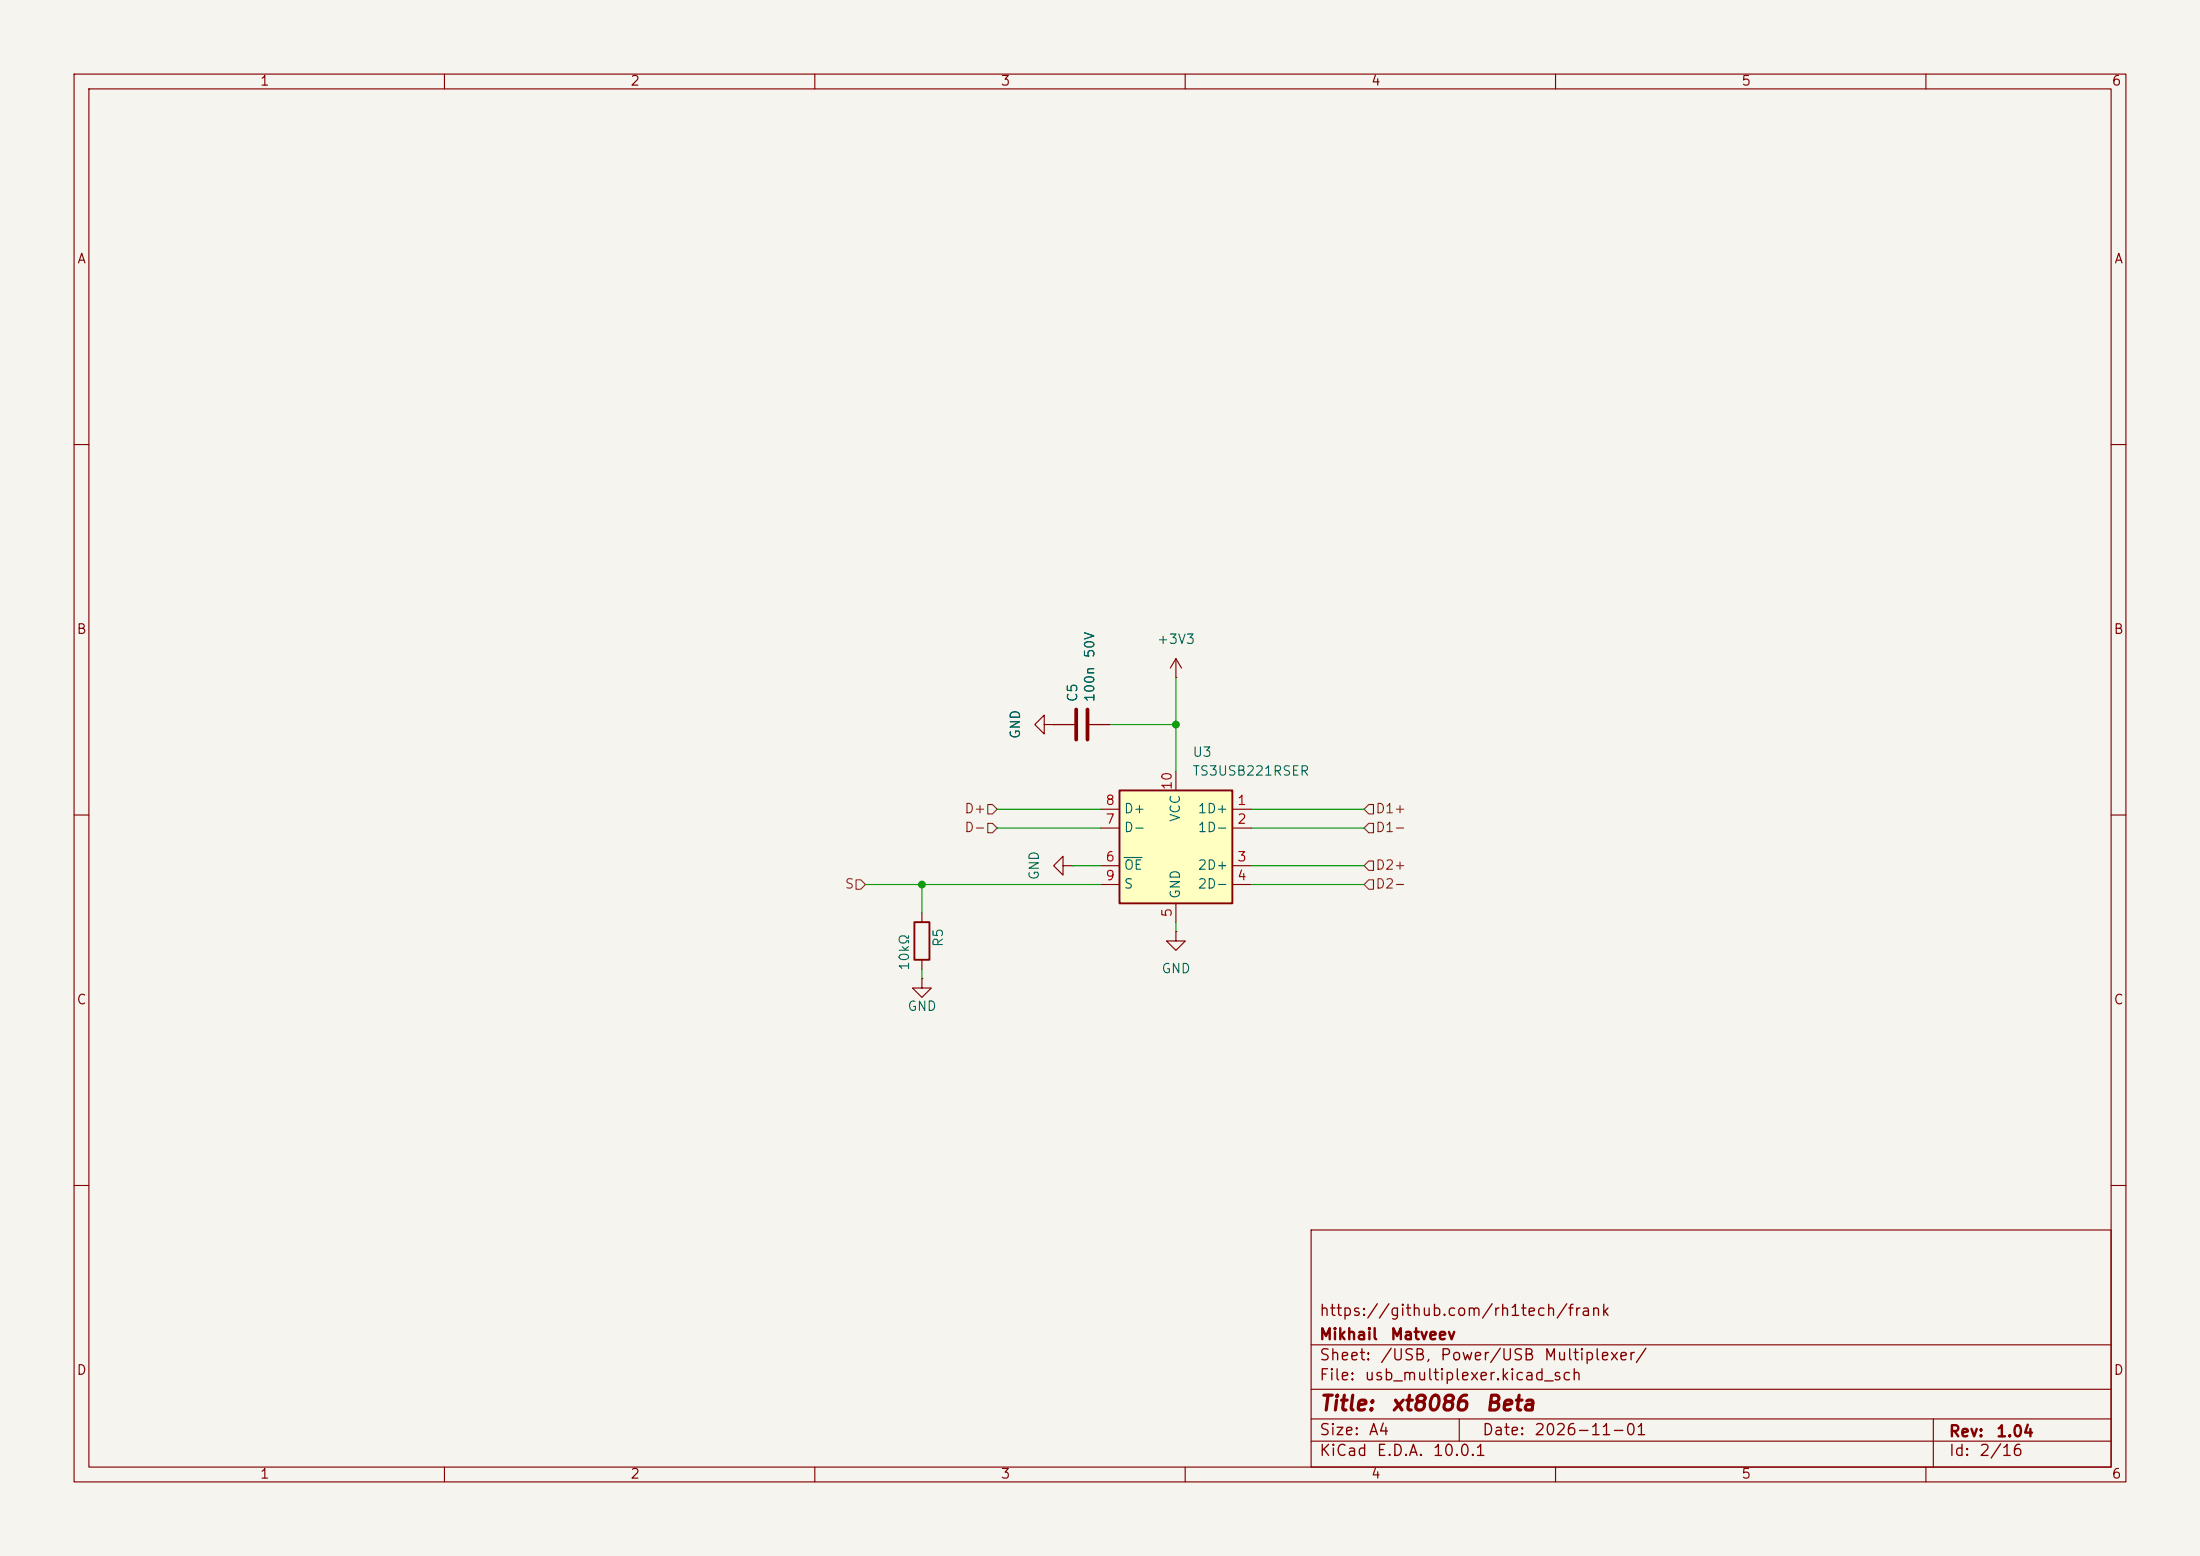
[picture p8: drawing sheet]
<svg xmlns="http://www.w3.org/2000/svg" width="297mm" height="210mm" viewBox="0 0 297 210" stroke-linecap="round" stroke-linejoin="round" font-family="sans-serif">
<path d="M0 0h297v210h-297z" fill="#f5f4ef" stroke="#f5f4ef" stroke-width=".14"/>
<g fill="none" stroke="#840000" stroke-width=".15">
<path d="M10 10h277v190h-277zM12 12h273v186h-273zM60 10v2M110 10v2M160 10v2M210 10v2M260 10v2M10 60h2M285 60h2M141 97.8v-1.3l-1.3 1.3 1.3 1.3v-1.3h1.2M142.2 97.8h.1M10 110h2"/>
<path d="M285 110h2M10 160h2M177 166h108v32h-108zM285 160h2M60 198v2M110 198v2M160 198v2M177 194.5h108M177 191.5h108M177 187.5h108M177 181.5h108M197 191.5v3"/>
<path d="M210 198v2M260 198v2M261 191.5v6.5"/>
</g>
<path d="M151.1 106.7h15.3v15.2h-15.3z" fill="#ffffc2"/>
<path d="M151.1 106.7h15.3v15.2h-15.3zM123.4 124.5h2.1v5h-2.1z" fill="none" stroke="#840000" stroke-width=".25"/>
<g fill="none" stroke="#840000" stroke-width=".15">
<path d="M142.2 97.8h.1M142.2 97.8h2.8M147.1 97.8h2.8M158.7 91.4h.1M158.7 88.9v2.5M158.7 88.9l-.7 1.3M158.7 88.9l.8 1.3M143.5 116.8v-1.2l-1.3 1.2 1.3 1.3v-1.3h1.3M144.8 116.8h.1M148.6 109.2h2.5M148.6 111.8h2.5M148.6 116.8h2.5"/>
<path d="M148.6 119.4h2.5M158.7 104.1v2.6M166.4 109.2h2.5M166.4 111.8h2.5M166.4 116.8h2.5M166.4 119.4h2.5M124.5 132.1v1.3h1.2l-1.2 1.2-1.3-1.2h1.3M124.5 132.1h.1M124.5 123.2v1.3M124.5 129.5v1.3M158.7 125.7v1.3h1.3l-1.3 1.3-1.2-1.3h1.2M158.7 125.7h.1"/>
<path d="M158.7 121.9v2.6"/>
</g>
<path d="M151.8 115.7h2.4" fill="none" stroke="#006464" stroke-width=".15"/>
<path d="M145.3 95.8v4M146.8 95.8v4" fill="none" stroke="#840000" stroke-width=".51"/>
<path d="M115.6 118.7h.6l.6 .7-.6 .6h-.6zM133.3 111.1h.7l.6 .7-.6 .6h-.7zM133.3 108.6h.7l.6 .6-.6 .7h-.7zM184.8 118.7h.6v1.3h-.6l-.7-.6zM184.8 111.1h.6v1.3h-.6l-.7-.6zM184.8 108.6h.6v1.3h-.6l-.7-.7zM184.8 116.2h.6v1.3h-.6l-.7-.7z" fill="none" stroke="#725600" stroke-width=".15"/>
<g fill="none" stroke="#009600" stroke-width=".15">
<path d="M149.9 97.8h8.8M158.7 91.4v12.7M116.8 119.4h31.8M124.5 119.4v3.8M134.6 109.2h14M134.6 111.8h14M144.8 116.8h3.8M168.9 119.4h15.2M168.9 109.2h15.2M168.9 111.8h15.2M168.9 116.8h15.2M124.5 130.8v1.3"/>
<path d="M158.7 124.5v1.2"/>
</g>
<g fill="#009600" stroke="#009600" stroke-width=".14">
<circle cx="124.5" cy="119.4" r=".46"/>
<circle cx="158.7" cy="97.8" r=".46"/>
</g>
<g font-size="2" fill="#840000">
<text x="178" y="190.9">Title:</text>
<text x="187.7" y="190.9">xt8086</text>
<text x="200.4" y="190.9">Beta</text>
</g>
<g font-size="1.5" fill="#840000">
<text x="178" y="178">https://github.com/rh1tech/frank</text>
<text x="178" y="184">Sheet:</text>
<text x="178" y="181.2">Mikhail</text>
<text x="186.2" y="184">/USB,</text>
<text x="187.6" y="181.2">Matveev</text>
<text x="194.3" y="184">Power/USB</text>
<text x="208.3" y="184">Multiplexer/</text>
<text x="178" y="186.7">File:</text>
<text x="184.1" y="186.7">usb_multiplexer.kicad_sch</text>
<text x="178" y="196.9">KiCad</text>
<text x="178" y="194.1">Size:</text>
<text x="184.7" y="194.1">A4</text>
<text x="185.7" y="196.9">E.D.A.</text>
<text x="193.3" y="196.9">10.0.1</text>
<text x="200" y="194.1">Date:</text>
<text x="207" y="194.1">2026-11-01</text>
<text x="263" y="194.3">Rev:</text>
<text x="263" y="196.9">Id:</text>
<text x="267.1" y="196.9">2/16</text>
<text x="269.4" y="194.3">1.04</text>
</g>
<g font-size="1.3" fill="#840000">
<text x="35" y="11.9">1</text>
<text x="85" y="11.9">2</text>
<text x="135" y="11.9">3</text>
<text x="185" y="11.9">4</text>
<text x="235" y="11.9">5</text>
<text x="285" y="11.9">6</text>
<text x="10.3" y="35.9">A</text>
<text x="285.3" y="35.9">A</text>
<text x="10.3" y="85.9">B</text>
<text x="285.3" y="85.9">B</text>
<text x="10.3" y="135.9">C</text>
<text x="285.3" y="135.9">C</text>
<text x="10.3" y="185.9">D</text>
<text x="285.3" y="185.9">D</text>
<text x="35" y="199.9">1</text>
<text x="85" y="199.9">2</text>
<text x="135" y="199.9">3</text>
<text x="185" y="199.9">4</text>
<text x="235" y="199.9">5</text>
<text x="285" y="199.9">6</text>
</g>
<g font-size="1.3" fill="#006464">
<text x="148.1" y="88.9" transform="rotate(-90 148.1 88.9)">50V</text>
<text x="156.1" y="87.2">+3V3</text>
<text x="145.7" y="94.9" transform="rotate(-90 145.7 94.9)">C5</text>
<text x="148.1" y="94.9" transform="rotate(-90 148.1 94.9)">100n</text>
<text x="138" y="99.8" transform="rotate(-90 138 99.8)">GND</text>
<text x="160.9" y="102.5">U3</text>
<text x="160.9" y="105">TS3USB221RSER</text>
<text x="151.6" y="112.6">D-</text>
<text x="151.6" y="110.1">D+</text>
<text x="159.6" y="111" transform="rotate(-90 159.6 111)">VCC</text>
<text x="161.6" y="110.1">1D+</text>
<text x="161.6" y="112.6">1D-</text>
<text x="140.6" y="118.9" transform="rotate(-90 140.6 118.9)">GND</text>
<text x="151.6" y="117.7">OE</text>
<text x="161.6" y="117.7">2D+</text>
<text x="151.6" y="120.2">S</text>
<text x="159.6" y="121.4" transform="rotate(-90 159.6 121.4)">GND</text>
<text x="161.6" y="120.2">2D-</text>
<text x="123" y="131.1" transform="rotate(-90 123 131.1)">10kΩ</text>
<text x="127.6" y="127.9" transform="rotate(-90 127.6 127.9)">R5</text>
<text x="156.7" y="131.7">GND</text>
<text x="122.4" y="136.8">GND</text>
</g>
<g font-size="1.3" fill="#a90000">
<text x="158.5" y="106.7" transform="rotate(-90 158.5 106.7)">10</text>
<text x="149.2" y="111.5">7</text>
<text x="149.2" y="109">8</text>
<text x="166.9" y="109">1</text>
<text x="166.9" y="111.5">2</text>
<text x="149.2" y="116.6">6</text>
<text x="149.2" y="119.1">9</text>
<text x="166.9" y="116.6">3</text>
<text x="166.9" y="119.1">4</text>
<text x="158.5" y="123.9" transform="rotate(-90 158.5 123.9)">5</text>
</g>
<g font-size="1.3" fill="#725600">
<text x="130.1" y="112.6">D-</text>
<text x="130.1" y="110.1">D+</text>
<text x="185.6" y="112.6">D1-</text>
<text x="185.6" y="110.1">D1+</text>
<text x="185.6" y="117.7">D2+</text>
<text x="114" y="120.2">S</text>
<text x="185.6" y="120.2">D2-</text>
</g>
</svg>
